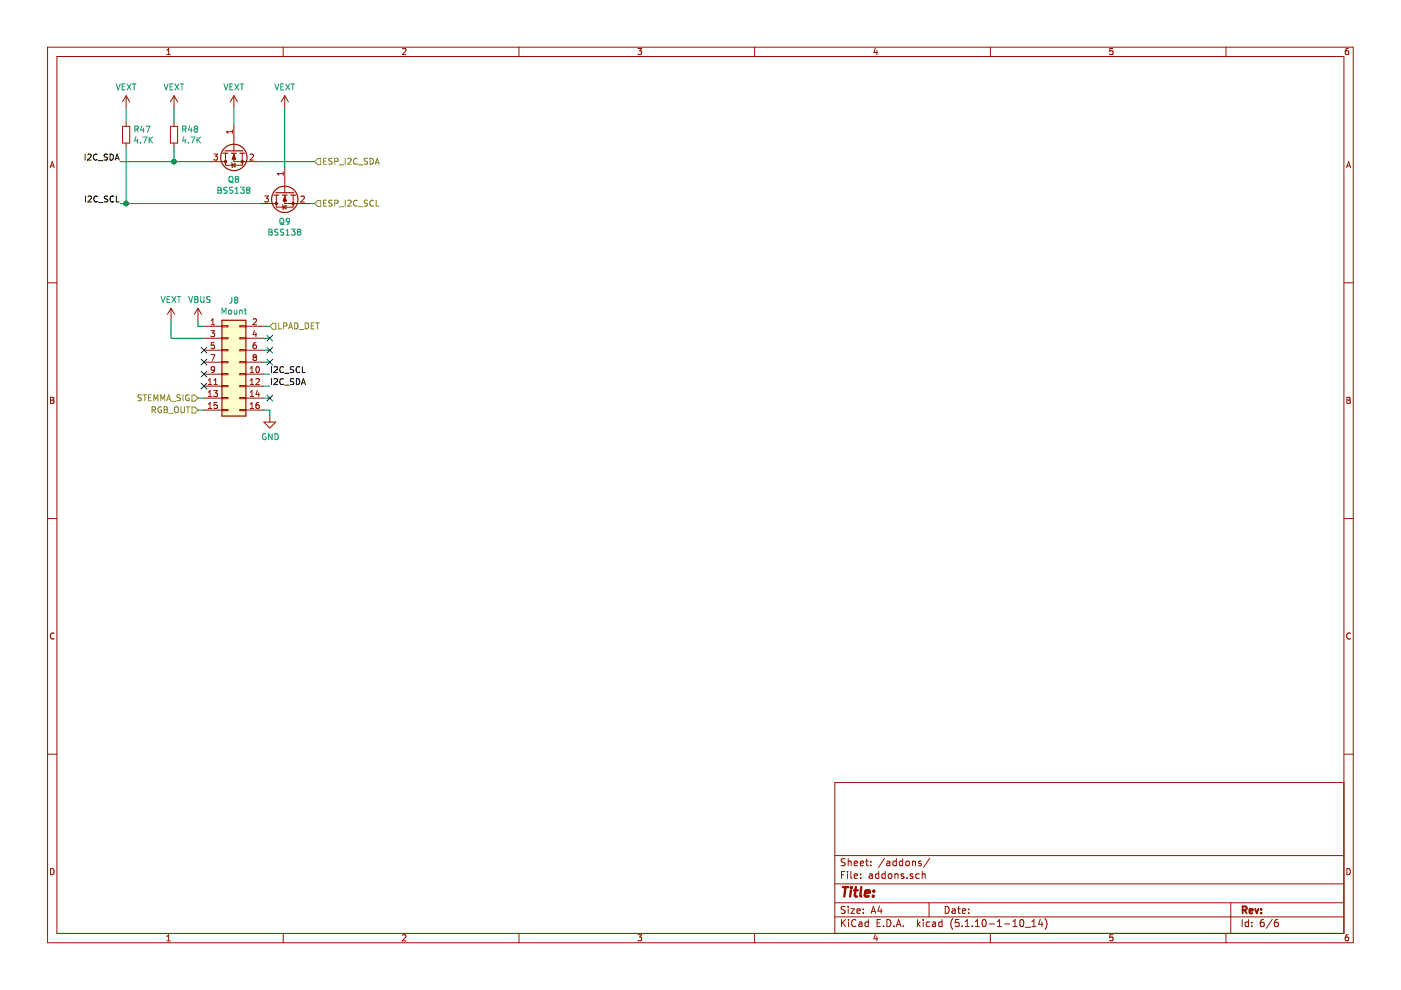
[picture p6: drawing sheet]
EESchema Schematic File Version 4
EELAYER 30 0
EELAYER END
$Descr A4 11693 8268
encoding utf-8
Sheet 6 6
Title ""
Date ""
Rev ""
Comp ""
Comment1 ""
Comment2 ""
Comment3 ""
Comment4 ""
$EndDescr
Text Label 1000 1700 2    50   ~ 0
I2C_SCL
Wire Wire Line
	1000 1700 1050 1700
Wire Wire Line
	1050 1225 1050 1700
Connection ~ 1050 1700
Wire Wire Line
	1050 1700 2175 1700
Wire Wire Line
	1050 1025 1050 900 
$Comp
L Transistor_FET:BSS138 Q?
U 1 1
P 1950 1250
AR Path="/61447540" Ref="Q?"  Part="1" 
AR Path="/61413832/61447540" Ref="Q8"  Part="1" 
F 0 "Q8" V 2199 1250 50  0000 C CNN
F 1 "BSS138" V 2290 1250 50  0000 C CNN
F 2 "Package_TO_SOT_SMD:SOT-23" H 2150 1175 50  0001 L CIN
F 3 "https://datasheet.lcsc.com/szlcsc/1909061434_SLKORMICRO-Elec-BSS138_C426569.pdf" H 1950 1250 50  0001 L CNN
F 4 "MOSFET N Trench 50V 220mA 1.6V @ 1mA 3.5 Ω @ 220mA,10V SOT-23 RoHS " H 1950 1250 50  0001 C CNN "Description"
F 5 "C426569" H 1950 1250 50  0001 C CNN "LCSC"
	1    1950 1250
	0    -1   1    0   
$EndComp
Wire Wire Line
	1950 900  1950 1050
$Comp
L Transistor_FET:BSS138 Q?
U 1 1
P 2375 1600
AR Path="/6144755C" Ref="Q?"  Part="1" 
AR Path="/61413832/6144755C" Ref="Q9"  Part="1" 
F 0 "Q9" V 2624 1600 50  0000 C CNN
F 1 "BSS138" V 2715 1600 50  0000 C CNN
F 2 "Package_TO_SOT_SMD:SOT-23" H 2575 1525 50  0001 L CIN
F 3 "https://datasheet.lcsc.com/szlcsc/1909061434_SLKORMICRO-Elec-BSS138_C426569.pdf" H 2375 1600 50  0001 L CNN
F 4 "MOSFET N Trench 50V 220mA 1.6V @ 1mA 3.5 Ω @ 220mA,10V SOT-23 RoHS " H 2375 1600 50  0001 C CNN "Description"
F 5 "C426569" H 2375 1600 50  0001 C CNN "LCSC"
	1    2375 1600
	0    -1   1    0   
$EndComp
Text Label 1000 1350 2    50   ~ 0
I2C_SDA
Wire Wire Line
	1650 2725 1650 2675
Wire Wire Line
	2200 3425 2250 3425
Wire Wire Line
	2250 3425 2250 3475
$Comp
L power:GND #PWR?
U 1 1
P 2250 3475
AR Path="/61493872" Ref="#PWR?"  Part="1" 
AR Path="/61413832/61493872" Ref="#PWR0146"  Part="1" 
F 0 "#PWR0146" H 2250 3225 50  0001 C CNN
F 1 "GND" H 2255 3302 50  0000 C CNN
F 2 "" H 2250 3475 50  0001 C CNN
F 3 "" H 2250 3475 50  0001 C CNN
	1    2250 3475
	1    0    0    -1  
$EndComp
Text Label 2250 3225 0    50   ~ 0
I2C_SDA
Text Label 2250 3125 0    50   ~ 0
I2C_SCL
Text HLabel 2625 1350 2    50   Input ~ 0
ESP_I2C_SDA
Text HLabel 2625 1700 2    50   Input ~ 0
ESP_I2C_SCL
Text HLabel 1650 3325 0    50   Input ~ 0
STEMMA_SIG
Text HLabel 2250 2725 2    50   Input ~ 0
LPAD_DET
Wire Wire Line
	2575 1700 2625 1700
Wire Wire Line
	2150 1350 2625 1350
$Comp
L OOO_2021:VEXT #PWR?
U 1 1
P 1050 900
AR Path="/613FDF7A" Ref="#PWR?"  Part="1" 
AR Path="/61413832/613FDF7A" Ref="#PWR0141"  Part="1" 
F 0 "#PWR0141" H 1275 900 20  0001 C CNN
F 1 "VEXT" H 1050 1073 50  0000 C CNN
F 2 "" H 1200 925 60  0001 C CNN
F 3 "" H 1200 925 60  0001 C CNN
	1    1050 900 
	1    0    0    -1  
$EndComp
$Comp
L OOO_2021:VEXT #PWR?
U 1 1
P 1450 900
AR Path="/613FE5CB" Ref="#PWR?"  Part="1" 
AR Path="/61413832/613FE5CB" Ref="#PWR0143"  Part="1" 
F 0 "#PWR0143" H 1675 900 20  0001 C CNN
F 1 "VEXT" H 1450 1073 50  0000 C CNN
F 2 "" H 1600 925 60  0001 C CNN
F 3 "" H 1600 925 60  0001 C CNN
	1    1450 900 
	1    0    0    -1  
$EndComp
$Comp
L Device:R_Small R?
U 1 1
P 1450 1125
AR Path="/61406F90" Ref="R?"  Part="1" 
AR Path="/61413832/61406F90" Ref="R48"  Part="1" 
F 0 "R48" H 1509 1171 50  0000 L CNN
F 1 "4.7K" H 1509 1080 50  0000 L CNN
F 2 "Resistor_SMD:R_0402_1005Metric" H 1450 1125 50  0001 C CNN
F 3 "https://datasheet.lcsc.com/lcsc/1810301132_UNI-ROYAL-Uniroyal-Elec-0402WGF4701TCE_C25900.pdf" H 1450 1125 50  0001 C CNN
F 4 "1/16W ±1% 4.7kΩ ±100ppm/℃ 0402 Chip Resistor - Surface Mount ROHS" H 1450 1125 50  0001 C CNN "Description"
F 5 "C25900" H 1450 1125 50  0001 C CNN "LCSC"
	1    1450 1125
	1    0    0    -1  
$EndComp
Wire Wire Line
	1450 900  1450 1025
Wire Wire Line
	1000 1350 1450 1350
Wire Wire Line
	1450 1225 1450 1350
Connection ~ 1450 1350
Wire Wire Line
	1450 1350 1750 1350
$Comp
L OOO_2021:VEXT #PWR?
U 1 1
P 1950 900
AR Path="/6140AE1A" Ref="#PWR?"  Part="1" 
AR Path="/61413832/6140AE1A" Ref="#PWR0145"  Part="1" 
F 0 "#PWR0145" H 2175 900 20  0001 C CNN
F 1 "VEXT" H 1950 1073 50  0000 C CNN
F 2 "" H 2100 925 60  0001 C CNN
F 3 "" H 2100 925 60  0001 C CNN
	1    1950 900 
	1    0    0    -1  
$EndComp
$Comp
L OOO_2021:VEXT #PWR?
U 1 1
P 2375 900
AR Path="/6140B97F" Ref="#PWR?"  Part="1" 
AR Path="/61413832/6140B97F" Ref="#PWR0147"  Part="1" 
F 0 "#PWR0147" H 2600 900 20  0001 C CNN
F 1 "VEXT" H 2375 1073 50  0000 C CNN
F 2 "" H 2525 925 60  0001 C CNN
F 3 "" H 2525 925 60  0001 C CNN
	1    2375 900 
	1    0    0    -1  
$EndComp
Wire Wire Line
	2375 1400 2375 900 
$Comp
L OOO_2021:VEXT #PWR?
U 1 1
P 1425 2675
AR Path="/6141C8C2" Ref="#PWR?"  Part="1" 
AR Path="/61413832/6141C8C2" Ref="#PWR0142"  Part="1" 
F 0 "#PWR0142" H 1650 2675 20  0001 C CNN
F 1 "VEXT" H 1425 2848 50  0000 C CNN
F 2 "" H 1575 2700 60  0001 C CNN
F 3 "" H 1575 2700 60  0001 C CNN
	1    1425 2675
	1    0    0    -1  
$EndComp
NoConn ~ 1700 2925
$Comp
L Connector_Generic:Conn_02x08_Odd_Even J?
U 1 1
P 1900 3025
AR Path="/61493862" Ref="J?"  Part="1" 
AR Path="/61413832/61493862" Ref="J8"  Part="1" 
F 0 "J8" H 1950 3542 50  0000 C CNN
F 1 "Mount" H 1950 3451 50  0000 C CNN
F 2 "Connector_PinSocket_2.54mm:PinSocket_2x08_P2.54mm_Vertical" H 1900 3025 50  0001 C CNN
F 3 "https://datasheet.lcsc.com/lcsc/1810221927_BOOMELE-Boom-Precision-Elec-C30734_C30734.pdf" H 1900 3025 50  0001 C CNN
F 4 "C30734" H 1900 3025 50  0001 C CNN "LCSC"
	1    1900 3025
	1    0    0    -1  
$EndComp
Wire Wire Line
	1650 2725 1700 2725
Wire Wire Line
	2200 2725 2250 2725
Wire Wire Line
	2200 2825 2250 2825
Wire Wire Line
	2200 2925 2250 2925
Wire Wire Line
	2200 3325 2250 3325
Wire Wire Line
	2250 3125 2200 3125
Wire Wire Line
	2200 3025 2250 3025
NoConn ~ 1700 3125
NoConn ~ 1700 3025
NoConn ~ 1700 3225
$Comp
L Device:R_Small R?
U 1 1
P 1050 1125
AR Path="/6169B350" Ref="R?"  Part="1" 
AR Path="/61413832/6169B350" Ref="R47"  Part="1" 
F 0 "R47" H 1109 1171 50  0000 L CNN
F 1 "4.7K" H 1109 1080 50  0000 L CNN
F 2 "Resistor_SMD:R_0402_1005Metric" H 1050 1125 50  0001 C CNN
F 3 "https://datasheet.lcsc.com/lcsc/1810301132_UNI-ROYAL-Uniroyal-Elec-0402WGF4701TCE_C25900.pdf" H 1050 1125 50  0001 C CNN
F 4 "1/16W ±1% 4.7kΩ ±100ppm/℃ 0402 Chip Resistor - Surface Mount ROHS" H 1050 1125 50  0001 C CNN "Description"
F 5 "C25900" H 1050 1125 50  0001 C CNN "LCSC"
	1    1050 1125
	1    0    0    -1  
$EndComp
$Comp
L power:VBUS #PWR0144
U 1 1
P 1650 2675
F 0 "#PWR0144" H 1650 2525 50  0001 C CNN
F 1 "VBUS" H 1665 2848 50  0000 C CNN
F 2 "" H 1650 2675 50  0001 C CNN
F 3 "" H 1650 2675 50  0001 C CNN
	1    1650 2675
	1    0    0    -1  
$EndComp
Wire Wire Line
	1425 2675 1425 2825
Wire Wire Line
	1700 2825 1425 2825
Text HLabel 1650 3425 0    50   Input ~ 0
RGB_OUT
Wire Wire Line
	1650 3425 1700 3425
Wire Wire Line
	2200 3225 2250 3225
Wire Wire Line
	1650 3325 1700 3325
NoConn ~ 2250 2925
NoConn ~ 2250 2825
NoConn ~ 2250 3025
NoConn ~ 2250 3325
$EndSCHEMATC
